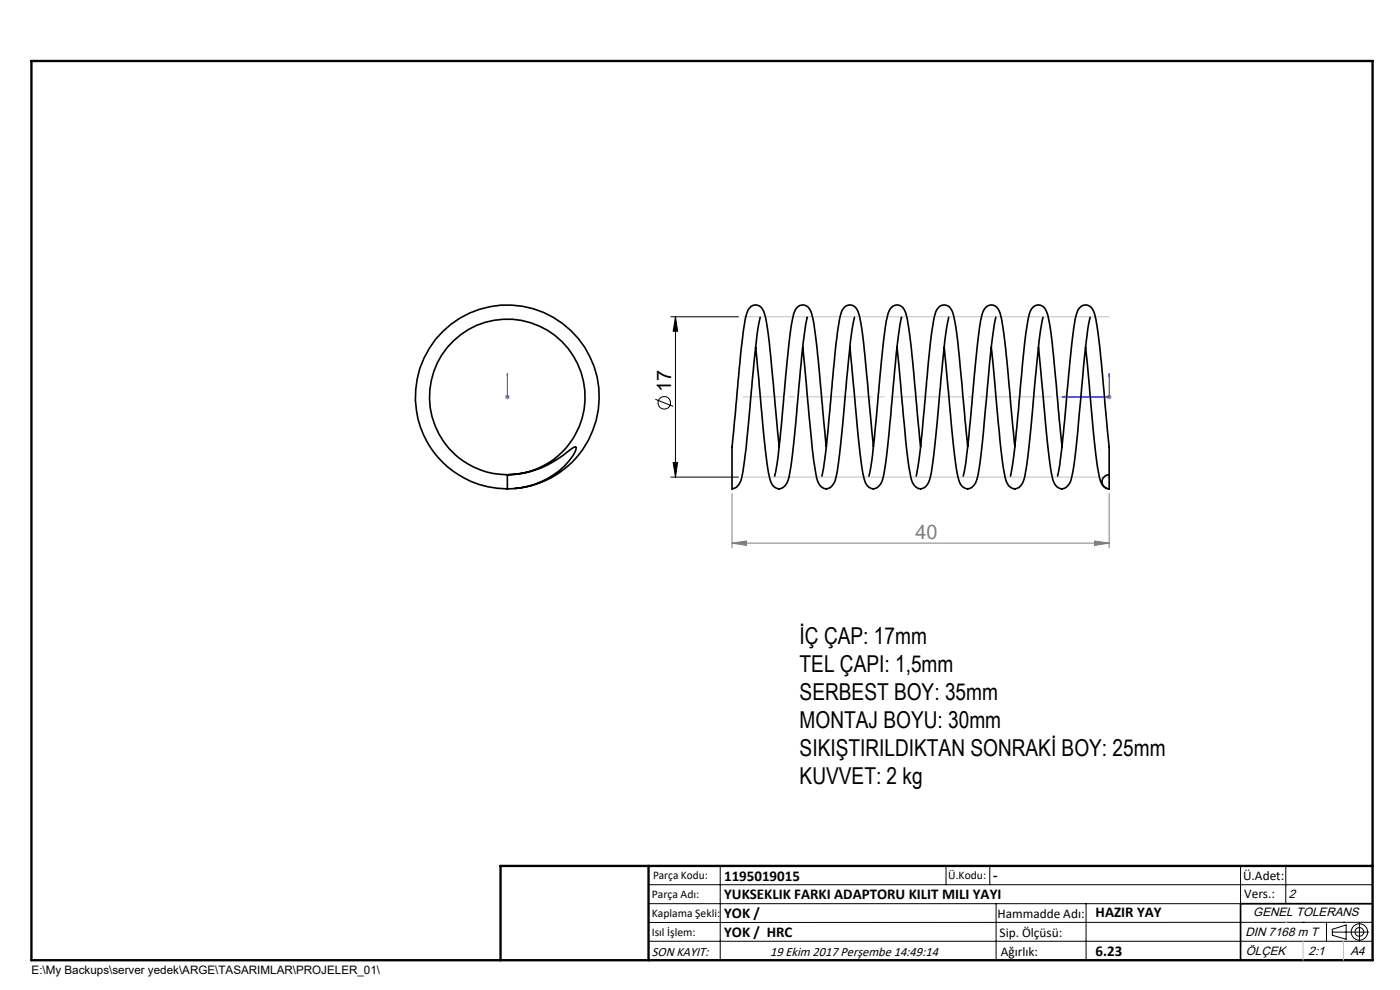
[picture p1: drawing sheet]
<svg xmlns="http://www.w3.org/2000/svg" width="297mm" height="210mm" viewBox="0 0 297 210" stroke-linecap="round" stroke-linejoin="round" font-family="sans-serif">
<g fill="none" stroke="#000" stroke-width=".21">
<path d="M142.3 67.2h14.4M143.3 67.2v34M143.3 67.2l.5 3.1h-1zM139 84.7l3.8 1.5M142.8 98.1h1l-.5 3.1zM142.3 101.2h14.4M137.6 187.7h153.6M137.6 191.7h153.6M137.6 199.7h153.6M152.8 183.7v20M200.7 183.7v4M210 183.7v4"/>
<path d="M211.3 191.7v12M230.4 191.7v12M263.2 183.7v20M272.8 183.7v8M276.4 195.6h.1M281.4 195.6v4.1M282.6 197.7h7.8M282.6 197.1l3-.9v3l-3-.8zM285 195.6h.1M288.4 195.8v3.8M291.2 195.6l-153.6 .1"/>
<circle cx="140.9" cy="85.4" r="1.32"/>
<circle cx="288.4" cy="197.7" r="1.74"/>
<circle cx="288.4" cy="197.7" r=".93"/>
</g>
<path d="M107.6 79.3v.5v-.5M107.6 79.3v4.9M235.3 79.3l.1 .5h-.2zM235.3 79.3v4.9h-9.9M107.6 84.1v.2zM107.6 84.2h.1M225.4 84.2l.5-.1v.2z" fill="none" stroke="#00f" stroke-width=".21"/>
<g fill="none" stroke="#808080" stroke-width=".21">
<path d="M107.1 84.2h1M107.3 83.8l.7 .8M107.6 83.7v1M108 83.8l-.7 .8M234.8 84.2h1M234.9 83.8l.8 .8M235.3 83.7v1M235.7 83.8l-.8 .8M155.3 115.2l3.1-.4v.9zM155.3 104.7v11.5M155.3 115.2h80M232.2 114.8l3.1 .4-3.1 .5z"/>
<path d="M235.3 104.7v11.5"/>
</g>
<path d="M106.2 203.7h185" fill="none" stroke="#000" stroke-width=".25"/>
<path d="M291.2 191.7h-28v12" fill="none" stroke="#000" stroke-width=".35"/>
<path d="M6.7 12.9h284.5v190.8h-284.5zM137.6 183.7v20M291.2 183.7h-185v20" fill="none" stroke="#000" stroke-width=".5"/>
<path d="M235.3 84.2h-77.6" fill="none" stroke="#c0c0c0" stroke-width=".21" stroke-dasharray="15.2 1.3 1.3 1.3" stroke-dashoffset="6.9"/>
<path d="M157.7 67.2h77.6M157.7 101.2h77.6M272.8 195.6h.1M276.4 199.7v4M285 199.7v4" fill="none" stroke="#c0c0c0" stroke-width=".21"/>
<path d="M143.3 67.2l.5 3.1h-1zM142.8 98.1h1l-.5 3.1z" fill="#000"/>
<path d="M107.6 79.3v.5zM107.6 84.1v.2zM235.3 79.3l.1 .5h-.2zM225.4 84.2l.5-.1v.2z" fill="#00f"/>
<path d="M155.3 115.2l3.1-.4v.9zM232.2 114.8l3.1 .4-3.1 .5z" fill="#808080"/>
<g fill="none" stroke="#000" stroke-width=".35">
<path d="M161.3 67.3a212.5 212.5 0 0 0-2.3 20.2l-.7 7.5a35.6 35.6 0 0 1-1.2 7.1 2.5 2.5 0 0 1-1.8 1.6v-9l.9-9.8a144.9 144.9 0 0 1 2.2-18.3 1.93 1.93 0 0 1 2.6-1.8 2.61 2.61 0 0 1 1.3 2.2 265.8 265.8 0 0 1 2.3 21l.7 6.7M171.2 67.3h.1a185 185 0 0 0-2.3 20.2l-.5 5.8a46.1 46.1 0 0 1-1.4 8.8 1.8 1.8 0 0 1-1.5 1.5 1.8 1.8 0 0 1-1.9-1 26.3 26.3 0 0 1-1.4-7.6l-2-21.3M181.3 67.3v.1a194.4 194.4 0 0 0-2.2 19l-.7 6.9a52.4 52.4 0 0 1-1.3 8.8 1.86 1.86 0 0 1-2.8 1.2l-.6-.7a27.5 27.5 0 0 1-1.4-7.6l-2-21.3M191.2 67.3h.1a185 185 0 0 0-2.3 20.2l-.4 4.1a52.9 52.9 0 0 1-1.5 10.5 1.86 1.86 0 0 1-2.8 1.2l-.6-.7a26.3 26.3 0 0 1-1.4-7.6l-2-21.3M201.3 67.3v.1a194.4 194.4 0 0 0-2.2 19l-.7 6.9a46.1 46.1 0 0 1-1.3 8.8 1.77 1.77 0 0 1-1.5 1.5 1.77 1.77 0 0 1-1.9-1 27.5 27.5 0 0 1-1.4-7.6l-2-21.3M211.2 67.3a356.1 356.1 0 0 0-2.7 26 46.1 46.1 0 0 1-1.4 8.8 1.86 1.86 0 0 1-2.8 1.2l-.6-.7a26.3 26.3 0 0 1-1.4-7.6l-2-21.3M221.3 67.3v.1a194.4 194.4 0 0 0-2.2 19l-.7 6.9a46.1 46.1 0 0 1-1.3 8.8 1.77 1.77 0 0 1-1.5 1.5 1.77 1.77 0 0 1-1.9-1 27.5 27.5 0 0 1-1.4-7.6l-2-21.3M230.3 73.7l.8 8.2a246.7 246.7 0 0 0 2.1 19.3l.3 1a2.29 2.29 0 0 0 1.3 1.4M231.2 67.3a212.5 212.5 0 0 0-2.2 20.2l-.2 2.3a68.6 68.6 0 0 1-1.7 12.3 1.86 1.86 0 0 1-2.8 1.2l-.6-.7a26.3 26.3 0 0 1-1.4-7.6l-2-21.3M175.3 94.7l-.9-8.9a213.5 213.5 0 0 0-2.1-18.8 2.33 2.33 0 0 0-1.8-2.3 2.36 2.36 0 0 0-2.2 2.3 219.6 219.6 0 0 0-2.2 19.8 106 106 0 0 1-1.7 14.2M185.3 94.7l-.9-8.9a232.4 232.4 0 0 0-2.1-18.8 2.4 2.4 0 0 0-1.6-2.2 1.93 1.93 0 0 0-2.3 1.8l-.1 .4a205.7 205.7 0 0 0-2.2 19.8 127.4 127.4 0 0 1-1.7 14.2M195.3 94.7l-.8-8.9a213.5 213.5 0 0 0-2.2-18.8 2.33 2.33 0 0 0-1.8-2.3 2.36 2.36 0 0 0-2.2 2.3 219.6 219.6 0 0 0-2.2 19.8 106 106 0 0 1-1.7 14.2"/>
<path d="M205.3 94.7l-.9-8.9a232.4 232.4 0 0 0-2.1-18.8 2.4 2.4 0 0 0-1.6-2.2 1.93 1.93 0 0 0-2.3 1.8 144.9 144.9 0 0 0-2.1 18.3 150.8 150.8 0 0 1-1.9 16.1M215.3 94.7l-.9-8.9a196.6 196.6 0 0 0-2.1-18.8 2.33 2.33 0 0 0-1.8-2.3 2.42 2.42 0 0 0-2.3 2.3 281.3 281.3 0 0 0-2.4 22.3l-.8 8.3-.6 3.4M225.3 94.7l-.9-8.9a232.4 232.4 0 0 0-2.1-18.8 2.61 2.61 0 0 0-1.3-2.2 1.82 1.82 0 0 0-2.5 1.4l-.1 .4a212.6 212.6 0 0 0-2.5 21.5l-.7 7.3-.8 5.6M107.6 100.7a20.7 20.7 0 0 0 13.5-5.4l1-.6 .1 .5a12.5 12.5 0 0 1-6 6.3 17.8 17.8 0 0 1-8.6 2.2M107.6 100.7v3M109.2 103.6a19.5 19.5 0 0 0 15.9-27.9 19.5 19.5 0 0 0-31.7-5 19.5 19.5 0 0 0 6.5 31.4 20.1 20.1 0 0 0 7.7 1.6M234.4 101l.9-.3v3a1.5 1.5 0 0 1-1.4-1 1.5 1.5 0 0 1 .5-1.7zM235.3 100.7v-.1a72.8 72.8 0 0 0-.7-12.6l-.2-2.2a196.6 196.6 0 0 0-2.1-18.8 2.31 2.31 0 0 0-1.9-2.3 2.43 2.43 0 0 0-2.2 2.3 281.3 281.3 0 0 0-2.4 22.3l-1 9.3-.4 2.4"/>
<circle cx="107.6" cy="84.2" r="16.5"/>
</g>
<g font-size="4.9">
<text x="169.6" y="136.7">İÇ ÇAP: 17mm</text>
<text x="169.6" y="142.6">TEL ÇAPI: 1,5mm</text>
<text x="169.6" y="148.5">SERBEST BOY: 35mm</text>
<text x="169.6" y="154.5">MONTAJ BOYU: 30mm</text>
<text x="169.6" y="160.4">SIKIŞTIRILDIKTAN SONRAKİ BOY: 25mm</text>
<text x="169.6" y="166.3">KUVVET: 2 kg</text>
</g>
<text font-size="4.2" x="142.4" y="83.2" transform="rotate(-90 142.4 83.2)">17</text>
<text font-size="4.2" fill="#808080" x="194.2" y="114.3">40</text>
<g font-size="3.2">
<text x="153.6" y="186.8">1195019015</text>
<text x="153.6" y="190.8">YUKSEKLIK FARKI ADAPTORU KILIT MILI YAYI</text>
<text x="210.7" y="186.6">-</text>
<text x="153.6" y="194.8">YOK /</text>
<text x="232.4" y="194.5">HAZIR YAY</text>
<text x="153.6" y="198.8">YOK / HRC</text>
<text x="232.4" y="202.8">6.23</text>
</g>
<g font-size="2.8">
<text x="263.7" y="186.7">Ü.Adet:</text>
<text x="263.9" y="190.5">Vers.:</text>
<text x="211.6" y="194.8">Hammadde Adı:</text>
<text x="138.3" y="202.8">SON KAYIT:</text>
<text x="163.4" y="202.8">19 Ekim 2017 Perşembe 14:49:14</text>
<text x="212.1" y="198.7">Sip. Ölçüsü:</text>
<text x="212.3" y="202.7">Ağırlık:</text>
</g>
<g font-size="2.6">
<text x="273.4" y="190.4">2</text>
<text x="265.9" y="194.4">GENEL TOLERANS</text>
<text x="264.2" y="198.5">DIN 7168 m T</text>
<text x="264.3" y="202.6">ÖLÇEK</text>
<text x="277.6" y="202.6">2:1</text>
<text x="286.5" y="202.6">A4</text>
</g>
<g font-size="2.5">
<text x="138.3" y="190.5">Parça Adı:</text>
<text x="138.5" y="186.5">Parça Kodu:</text>
<text x="201.2" y="186.5">Ü.Kodu:</text>
<text x="138.3" y="194.5">Kaplama Şekli:</text>
<text x="138.3" y="198.6">Isıl İşlem:</text>
<text x="6.7" y="206.7">E:\My Backups\server yedek\ARGE\TASARIMLAR\PROJELER_01\</text>
</g>
</svg>
